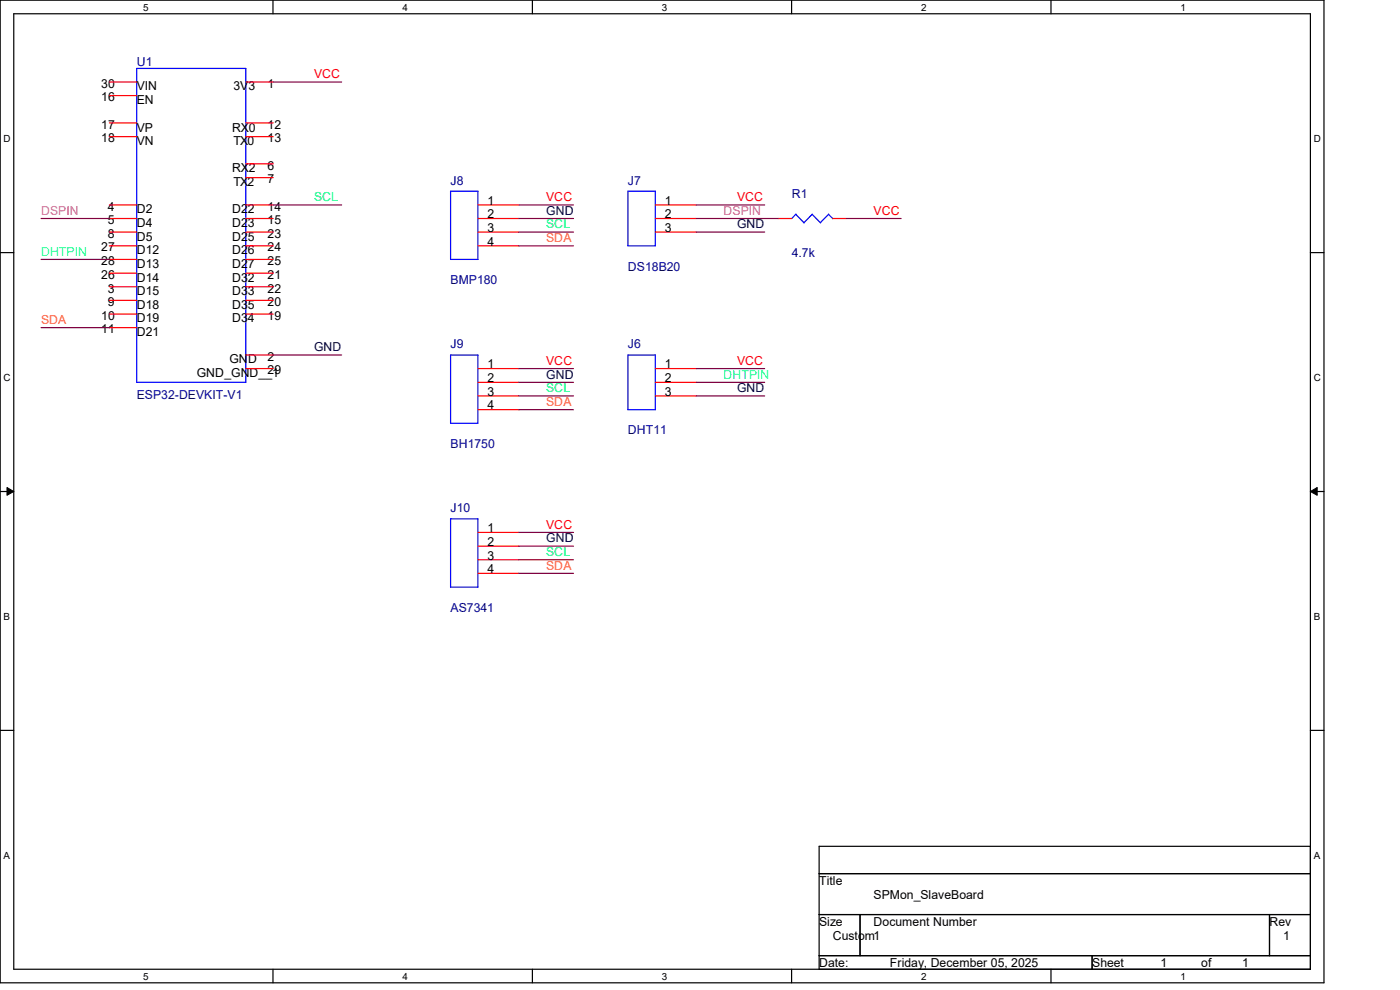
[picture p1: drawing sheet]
<svg xmlns="http://www.w3.org/2000/svg" width="297mm" height="210mm" viewBox="0 0 297 210" stroke-linecap="round" stroke-linejoin="round" font-family="sans-serif">
<path d="M0 0h280.9v208.5h-280.9zM2.9 2.9h275.1v202.7h-275.1z" fill="none" stroke="#000" stroke-width=".25"/>
<g fill="#fff">
<path d="M30.4 .3h1.1v2.4h-1.1z"/>
<path d="M30.4 205.9h1.1v2.3h-1.1z"/>
</g>
<path d="M57.9 0v2.9M57.9 205.6v2.9" fill="none" stroke="#000" stroke-width=".25"/>
<g fill="#fff">
<path d="M85.4 .3h1.1v2.4h-1.1z"/>
<path d="M85.4 205.9h1.1v2.3h-1.1z"/>
</g>
<path d="M112.9 0v2.9M112.9 205.6v2.9" fill="none" stroke="#000" stroke-width=".25"/>
<g fill="#fff">
<path d="M140.4 .3h1.2v2.4h-1.2z"/>
<path d="M140.4 205.9h1.2v2.3h-1.2z"/>
</g>
<path d="M167.9 0v2.9M167.9 205.6v2.9" fill="none" stroke="#000" stroke-width=".25"/>
<g fill="#fff">
<path d="M195.4 .3h1.2v2.4h-1.2z"/>
<path d="M195.4 205.9h1.2v2.3h-1.2z"/>
</g>
<path d="M223 0v2.9M223 205.6v2.9" fill="none" stroke="#000" stroke-width=".25"/>
<g fill="#fff">
<path d="M250.4 .3h1.2v2.4h-1.2z"/>
<path d="M250.4 205.9h1.2v2.3h-1.2z"/>
<path d="M.8 28.2h1.4v2.4h-1.4z"/>
<path d="M278.7 28.2h1.5v2.4h-1.5z"/>
<path d="M.8 78.9h1.4v2.3h-1.4z"/>
<path d="M278.7 78.9h1.5v2.3h-1.5z"/>
</g>
<path d="M0 53.6h2.9M278 53.6h2.9" fill="none" stroke="#000" stroke-width=".25"/>
<g fill="#fff">
<path d="M.8 129.6h1.3v2.3h-1.3z"/>
<path d="M278.7 129.6h1.4v2.3h-1.4z"/>
</g>
<path d="M0 104.3h2.9M278 104.3h2.9" fill="none" stroke="#000" stroke-width=".25"/>
<path d="M1.5 103.4l1.4 .9-1.4 .8zM278 104.3l1.4-.9v1.7z" fill="#000" stroke="#000" stroke-width=".21"/>
<g fill="#fff">
<path d="M.8 180.3h1.3v2.3h-1.3z"/>
<path d="M278.7 180.3h1.4v2.3h-1.4z"/>
</g>
<path d="M0 154.9h2.9M278 154.9h2.9M173.8 179.5h104.2v26.1h-104.2zM173.8 185.3h104.2M173.8 194h104.2M182.5 194v8.7M269.3 194v8.7M173.8 202.7h104.2M231.7 202.7v2.9" fill="none" stroke="#000" stroke-width=".25"/>
<path d="M29 14.5h23.2v66.6h-23.2zM95.6 40.6h5.8v14.4h-5.8zM133.2 40.6h5.8v11.6h-5.8zM168.8 45.5l1.8 1.8M168.9 45.4l-.9 1M172.3 45.5l1.8 1.8M172.3 45.4l-1.7 1.8M175.8 45.5l.9 .9M175.8 45.4l-1.8 1.8M95.6 75.3h5.8v14.5h-5.8zM133.2 75.3h5.8v11.6h-5.8zM95.6 110.1h5.8v14.4h-5.8z" fill="none" stroke="#00f" stroke-width=".25"/>
<g fill="none" stroke="#f00" stroke-width=".25">
<path d="M23.2 17.4h5.8M52.2 17.4h5.8M23.2 20.3h5.8M23.2 26.1h5.8M23.2 29h5.8M52.2 26.1h5.8M52.2 34.8h5.8M52.2 29h5.8M52.2 37.7h5.8M23.2 52.2h5.8M23.2 55h5.8M23.2 58h5.8"/>
<path d="M23.2 43.5h5.8M23.2 46.4h5.8M23.2 49.2h5.8M52.2 52.2h5.8M52.2 55h5.8M52.2 58h5.8M52.2 43.5h5.8M52.2 46.4h5.8M52.2 49.2h5.8M101.4 52.2h8.7M101.4 43.5h8.7M101.4 46.4h8.7"/>
<path d="M101.4 49.2h8.7M139 43.5h8.7M139 46.4h8.7M139 49.2h8.7M165.1 46.4h2.9M176.7 46.4h2.8M23.2 60.8h5.8M23.2 63.7h5.8M23.2 66.6h5.8M23.2 69.5h5.8M52.2 78.2h5.8M52.2 60.8h5.8"/>
<path d="M52.2 63.7h5.8M52.2 66.6h5.8M52.2 75.3h5.8M101.4 78.2h8.7M139 78.2h8.7M101.4 81.1h8.7M101.4 84h8.7M101.4 86.9h8.7M139 81.1h8.7M139 84h8.7M101.4 112.9h8.7M101.4 115.9h8.7"/>
<path d="M101.4 118.7h8.7M101.4 121.6h8.7"/>
</g>
<g fill="none" stroke="#800040" stroke-width=".25">
<path d="M58 17.4h14.5M8.7 46.4h14.5M8.7 55h14.5M58 43.5h14.5M110.1 43.5h11.6M110.1 46.4h11.6M110.1 49.2h11.6M110.1 52.2h11.6M147.7 43.5h14.5M147.7 46.4h17.4M147.7 49.2h14.5M179.5 46.4h11.7"/>
<path d="M8.7 69.5h14.5M58 75.3h14.5M110.1 78.2h11.6M147.7 78.2h14.5M110.1 81.1h11.6M110.1 84h11.6M110.1 86.9h11.6M147.7 81.1h14.5M147.7 84h14.5M110.1 112.9h11.6M110.1 115.9h11.6M110.1 118.7h11.6"/>
<path d="M110.1 121.6h11.6"/>
</g>
<g font-size="2.6" fill="#000080">
<text x="29" y="14">U1</text>
<text x="95.6" y="39.2">J8</text>
<text x="133.2" y="39.2">J7</text>
<text x="168" y="42.1">R1</text>
<text x="133.2" y="57.4">DS18B20</text>
<text x="168" y="54.5">4.7k</text>
<text x="95.6" y="60.3">BMP180</text>
<text x="95.6" y="73.9">J9</text>
<text x="133.2" y="73.9">J6</text>
<text x="29" y="84.6">ESP32-DEVKIT-V1</text>
<text x="95.6" y="95">BH1750</text>
<text x="133.2" y="92.2">DHT11</text>
<text x="95.6" y="108.7">J10</text>
<text x="95.6" y="129.8">AS7341</text>
</g>
<g font-size="2.6" fill="#f00">
<text x="66.6" y="16.6">VCC</text>
<text x="115.9" y="42.6">VCC</text>
<text x="156.4" y="42.6">VCC</text>
<text x="185.3" y="45.6">VCC</text>
<text x="115.9" y="77.4">VCC</text>
<text x="156.4" y="77.4">VCC</text>
<text x="115.9" y="112.1">VCC</text>
</g>
<g font-size="2.6">
<text x="21.5" y="21.5">16</text>
<text x="21.5" y="18.6">30</text>
<text x="29" y="22.1">EN</text>
<text x="29" y="19.2">VIN</text>
<text x="49.5" y="19.2">3V3</text>
<text x="56.8" y="18.6">1</text>
<text x="21.5" y="27.3">17</text>
<text x="29" y="27.9">VP</text>
<text x="49.2" y="27.9">RX0</text>
<text x="56.8" y="27.3">12</text>
<text x="21.5" y="30.2">18</text>
<text x="29" y="30.8">VN</text>
<text x="49.5" y="30.8">TX0</text>
<text x="56.8" y="36">6</text>
<text x="56.8" y="30.2">13</text>
<text x="49.2" y="36.6">RX2</text>
<text x="49.5" y="39.5">TX2</text>
<text x="56.8" y="38.9">7</text>
<text x="22.9" y="44.7">4</text>
<text x="22.9" y="47.6">5</text>
<text x="29" y="45.3">D2</text>
<text x="49.2" y="45.3">D22</text>
<text x="56.8" y="44.7">14</text>
<text x="56.8" y="47.6">15</text>
<text x="103.4" y="43.4">1</text>
<text x="103.4" y="46.3">2</text>
<text x="141.1" y="43.4">1</text>
<text x="141.1" y="46.3">2</text>
<text x="21.5" y="53.3">27</text>
<text x="22.9" y="50.5">8</text>
<text x="29" y="53.9">D12</text>
<text x="29" y="48.1">D4</text>
<text x="29" y="51.1">D5</text>
<text x="49.2" y="48.1">D23</text>
<text x="49.2" y="51.1">D25</text>
<text x="49.2" y="53.9">D26</text>
<text x="56.8" y="50.5">23</text>
<text x="56.8" y="53.3">24</text>
<text x="103.4" y="49.2">3</text>
<text x="103.4" y="52.1">4</text>
<text x="141.1" y="49.2">3</text>
<text x="21.5" y="56.3">28</text>
<text x="21.5" y="59.1">26</text>
<text x="29" y="56.9">D13</text>
<text x="29" y="59.7">D14</text>
<text x="49.2" y="56.9">D27</text>
<text x="49.2" y="59.7">D32</text>
<text x="56.8" y="56.3">25</text>
<text x="56.8" y="59.1">21</text>
<text x="22.9" y="62.1">3</text>
<text x="22.9" y="64.9">9</text>
<text x="29" y="62.6">D15</text>
<text x="29" y="65.5">D18</text>
<text x="49.2" y="62.6">D33</text>
<text x="49.2" y="65.5">D35</text>
<text x="56.8" y="62.1">22</text>
<text x="56.8" y="64.9">20</text>
<text x="21.5" y="67.8">10</text>
<text x="21.5" y="70.7">11</text>
<text x="29" y="68.4">D19</text>
<text x="29" y="71.3">D21</text>
<text x="49.2" y="68.4">D34</text>
<text x="56.8" y="67.8">19</text>
<text x="48.7" y="77.1">GND</text>
<text x="56.8" y="76.5">2</text>
<text x="41.7" y="80">GND_GND__1</text>
<text x="56.8" y="79.4">29</text>
<text x="103.4" y="78.1">1</text>
<text x="103.4" y="81.1">2</text>
<text x="103.4" y="83.9">3</text>
<text x="141.1" y="78.1">1</text>
<text x="141.1" y="81.1">2</text>
<text x="141.1" y="83.9">3</text>
<text x="103.4" y="86.9">4</text>
<text x="103.4" y="112.9">1</text>
<text x="103.4" y="115.8">2</text>
<text x="103.4" y="118.7">3</text>
<text x="103.4" y="121.6">4</text>
<text x="173.8" y="187.7">Title</text>
<text x="185.3" y="190.6">SPMon_SlaveBoard</text>
<text x="173.8" y="196.4">Size</text>
<text x="185.3" y="196.4">Document Number</text>
<text x="269.3" y="196.4">Rev</text>
<text x="176.7" y="199.3">Custom1</text>
<text x="272.2" y="199.3">1</text>
<text x="173.8" y="205.1">Date:</text>
<text x="188.8" y="205.1">Friday, December 05, 2025</text>
<text x="231.7" y="205.1">Sheet</text>
<text x="246.2" y="205.1">1</text>
<text x="254.8" y="205.1">of</text>
<text x="263.5" y="205.1">1</text>
</g>
<g font-size="2.6" fill="#f0f">
<text x="8.7" y="45.6">DSPIN</text>
<text x="153.5" y="45.6">DSPIN</text>
</g>
<g font-size="2.6" fill="#0f0">
<text x="66.6" y="42.6">SCL</text>
<text x="115.9" y="48.4">SCL</text>
<text x="115.9" y="83.2">SCL</text>
<text x="115.9" y="117.9">SCL</text>
</g>
<g font-size="2.6" fill="#000040">
<text x="115.9" y="45.6">GND</text>
<text x="156.4" y="48.4">GND</text>
<text x="66.6" y="74.5">GND</text>
<text x="115.9" y="80.3">GND</text>
<text x="156.4" y="83.2">GND</text>
<text x="115.9" y="115">GND</text>
</g>
<g font-size="2.6" fill="#ff8000">
<text x="115.9" y="51.3">SDA</text>
<text x="8.7" y="68.7">SDA</text>
<text x="115.9" y="86.1">SDA</text>
<text x="115.9" y="120.8">SDA</text>
</g>
<g font-size="2.6" fill="#0ff">
<text x="8.7" y="54.2">DHTPIN</text>
<text x="153.5" y="80.3">DHTPIN</text>
</g>
<g font-size="2.1">
<text x="30.4" y="2.2">5</text>
<text x="85.4" y="2.2">4</text>
<text x="140.4" y="2.2">3</text>
<text x="195.4" y="2.2">2</text>
<text x="250.4" y="2.2">1</text>
<text x=".8" y="30.1">D</text>
<text x="278.7" y="30.1">D</text>
<text x=".8" y="80.8">C</text>
<text x="278.7" y="80.8">C</text>
<text x=".8" y="131.5">B</text>
<text x="278.7" y="131.5">B</text>
<text x=".8" y="182.2">A</text>
<text x="278.7" y="182.2">A</text>
<text x="30.4" y="207.8">5</text>
<text x="85.4" y="207.8">4</text>
<text x="140.4" y="207.8">3</text>
<text x="195.4" y="207.8">2</text>
<text x="250.4" y="207.8">1</text>
</g>
</svg>
